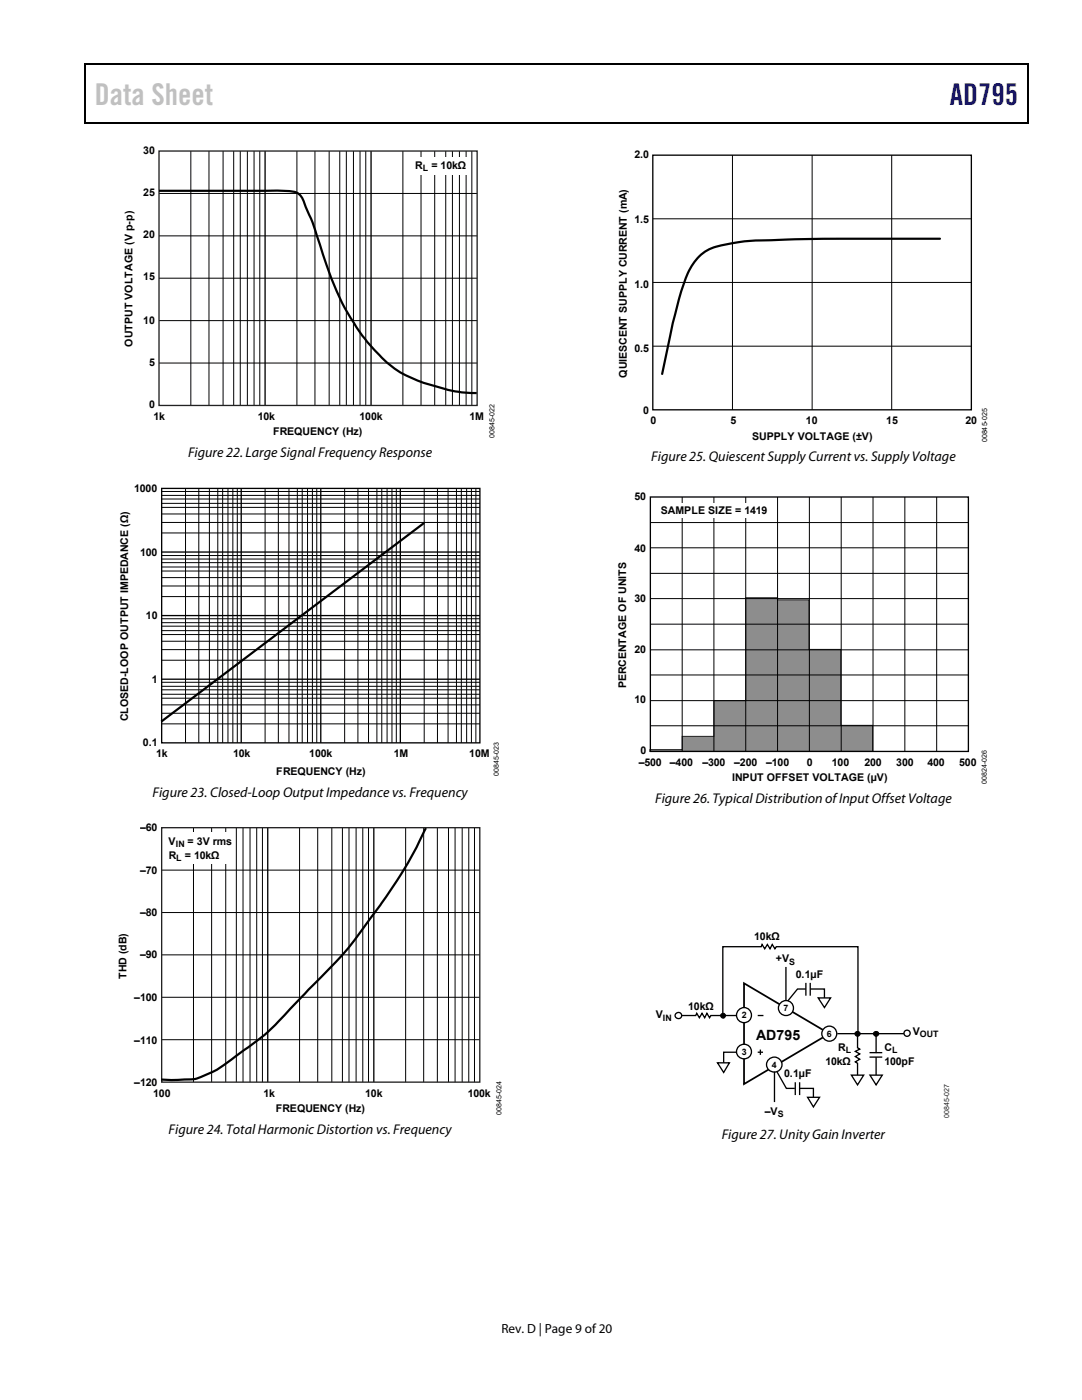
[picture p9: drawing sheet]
<svg xmlns="http://www.w3.org/2000/svg" width="216mm" height="279mm" viewBox="0 0 216 279" stroke-linecap="round" stroke-linejoin="round" font-family="sans-serif">
<path d="M16.9 12.7h.2v1h-.2zM205.1 12.7h.2v1h-.2zM205.1 12.7h.2v.3h-.2zM82.3 24.4h.2v.3h-.2zM205.1 24.4h.2v.3h-.2z" fill="#000"/>
<path d="M16.9 12.8h188.2M17 13.7v11M205.2 13.7v11M205.1 24.5h-188.2" fill="none" stroke="#000" stroke-width=".25"/>
<g fill="none" stroke="#000" stroke-width=".2">
<path d="M31.7 38.6h63.5M38.1 30.1v50.8M41.7 30.1v50.8M44.5 30.1v50.8M46.6 30.1v50.8M47.9 30.1v50.8M49.4 30.1v50.8M50.7 30.1v50.8M51.8 30.1v50.8M59.2 30.1v50.8M62.8 30.1v50.8M65.7 30.1v50.8"/>
<path d="M67.8 30.1v50.8M69.1 30.1v50.8M70.5 30.1v50.8M71.8 30.1v50.8M73 30.1v50.8M80.4 30.1v50.8M84 30.1v50.8M86.7 30.1v50.8M88.9 30.1v50.8M90.3 30.1v50.8M91.7 30.1v50.8M93 30.1v50.8"/>
<path d="M94.1 30.1v50.8M31.7 55.5h63.5M31.7 47.1h63.5M31.7 72.5h63.5M31.7 64h63.5"/>
</g>
<path d="M52.9 30.1v50.8M74 30.1v50.8" fill="none" stroke="#000" stroke-width=".26"/>
<path d="M82.1 31.3h11.6v3.5h-11.6z" fill="#fff"/>
<path d="M31.7 30.1h63.5v50.8h-63.5z" fill="none" stroke="#231f20" stroke-width=".26"/>
<path d="M31.7 38.1h20.2a29 29 0 0 1 7.2 .3l1 .8 .6 1.3a117.4 117.4 0 0 1 4.6 12.8 45 45 0 0 0 12.1 19.2 26.2 26.2 0 0 0 10.7 4.9l3.8 .9 3.2 .1M84.6 104.4l-52.4 39.6" fill="none" stroke="#000" stroke-width=".44"/>
<path d="M32.3 97.5h63.5v50.8h-63.5zM48.1 97.5v50.8M64 97.5v50.8M79.9 97.5v50.8M32.3 110.2h63.5M32.3 122.9h63.5M32.3 135.6h63.5M53.4 165.2v50.8M74.6 165.2v50.8" fill="none" stroke="#000" stroke-width=".26"/>
<g fill="none" stroke="#000" stroke-width=".2">
<path d="M32.3 99.6h63.5M32.3 98.9h63.5M32.3 98.1h63.5M37 97.5v50.8M39.7 97.5v50.8M41.8 97.5v50.8M43.5 97.5v50.8M44.4 97.5v50.8M45.5 97.5v50.8M46.5 97.5v50.8M47.3 97.5v50.8M52.9 97.5v50.8"/>
<path d="M55.5 97.5v50.8M57.7 97.5v50.8M59.3 97.5v50.8M60.3 97.5v50.8M61.4 97.5v50.8M62.3 97.5v50.8M63.2 97.5v50.8M68.8 97.5v50.8M71.4 97.5v50.8M73.5 97.5v50.8M75.2 97.5v50.8M76.2 97.5v50.8"/>
<path d="M77.2 97.5v50.8M78.2 97.5v50.8M79.1 97.5v50.8M84.6 97.5v50.8M87.3 97.5v50.8M89.4 97.5v50.8M91.1 97.5v50.8M92.1 97.5v50.8M93.1 97.5v50.8M94.1 97.5v50.8M95 97.5v50.8M32.3 106.4h63.5"/>
<path d="M32.3 104.3h63.5M32.3 102.6h63.5M32.3 101.3h63.5M32.3 100.5h63.5M32.3 119.1h63.5M32.3 116.9h63.5M32.3 115.3h63.5M32.3 114h63.5M32.3 113.2h63.5M32.3 112.3h63.5M32.3 111.6h63.5M32.3 110.9h63.5"/>
<path d="M32.3 131.8h63.5M32.3 129.6h63.5M32.3 128h63.5M32.3 126.6h63.5M32.3 125.9h63.5M32.3 125h63.5M32.3 124.3h63.5M32.3 123.5h63.5M32.3 139.3h63.5M32.3 138.6h63.5M32.3 137.7h63.5M32.3 137h63.5"/>
<path d="M32.3 136.2h63.5M32.3 144.5h63.5M32.3 142.3h63.5M32.3 140.7h63.5M32.3 173.7h63.4M38.6 165.2v50.8M42.2 165.2v50.8M45 165.2v50.8M47.2 165.2v50.8M48.5 165.2v50.8M49.9 165.2v50.8M51.2 165.2v50.8"/>
<path d="M52.4 165.2v50.8M59.8 165.2v50.8M63.4 165.2v50.8M66.2 165.2v50.8M68.3 165.2v50.8M69.6 165.2v50.8M71.1 165.2v50.8M72.4 165.2v50.8M73.5 165.2v50.8M80.9 165.2v50.8M84.5 165.2v50.8M87.3 165.2v50.8"/>
<path d="M89.5 165.2v50.8M90.8 165.2v50.8M92.2 165.2v50.8M93.5 165.2v50.8M94.7 165.2v50.8M32.3 199h63.4M32.3 190.6h63.4M32.3 182.1h63.4M32.3 207.5h63.4"/>
</g>
<path d="M32.9 166.2h13.5v6.3h-13.5z" fill="#fff"/>
<path d="M32.3 165.2h63.4v50.8h-63.4z" fill="none" stroke="#231f20" stroke-width=".26"/>
<path d="M187.6 47.6l-30.1 .2a70.5 70.5 0 0 0-12.2 .9 9.1 9.1 0 0 0-6.8 3.7 29.1 29.1 0 0 0-3.7 9.8l-.6 2.3-2.1 10.1M85 165.3l-.1 .1a99.7 99.7 0 0 1-12.3 19.7 91.9 91.9 0 0 1-11.6 13.1l-2.4 2.4a49.7 49.7 0 0 1-11.5 10.2 19.6 19.6 0 0 1-8.8 4.6l-3.7 .1-2.4-.1" fill="none" stroke="#000" stroke-width=".44"/>
<path d="M130.3 31h63.5v50.8h-63.5z" fill="none" stroke="#000" stroke-width=".26"/>
<path d="M146.2 31v50.8M162.1 31v50.8M177.9 31v50.8M130.3 56.4h63.5M130.3 43.7h63.5M130.3 69.1h63.5" fill="none" stroke="#000" stroke-width=".2"/>
<path d="M148.8 119.3h6.4v.4h6.2v9.9h6.4v15.2h6.3v5.2h-44.4v-.4h6.4v-2.6h6.4v-7.2h6.3z" fill="#8d8d8d" stroke="#231f20" stroke-width=".2"/>
<path d="M129.8 99.2h63.4v50.8h-63.4z" fill="none" stroke="#000" stroke-width=".26"/>
<g fill="none" stroke="#000" stroke-width=".2">
<path d="M136.1 99.2v50.8M142.5 99.2v50.8M148.8 99.2v50.8M155.2 99.2v50.8M161.5 99.2v50.8M167.9 99.2v50.8M174.2 99.2v50.8M180.6 99.2v50.8M186.9 99.2v50.8M129.8 119.5h63.4M129.8 114.4h63.4M129.8 109.3h63.4"/>
<path d="M129.8 104.3h63.4M129.8 139.8h63.4M129.8 134.7h63.4M129.8 129.7h63.4M129.8 124.6h63.4M129.8 144.8h63.4"/>
</g>
<g fill="#fff">
<path d="M131.1 100.3h22.7v3h-22.7z"/>
<path d="M144.4 210h2.6l-2.6 2.1z"/>
</g>
<path d="M147 210h-2.6v2.1" fill="none" stroke="#000" stroke-width=".26"/>
<path d="M143.2 212.1h2.3l-1.1 1.9z" fill="#fff" stroke="#000" stroke-width=".26"/>
<path d="M148.5 196.2l17 10.1-17 10z" fill="none" stroke="#000" stroke-width=".35"/>
<path d="M151.2 210h1.1M151.2 202.7h1.1M151.7 209.5v1M167.1 206.3h13.4" fill="none" stroke="#000" stroke-width=".26"/>
<g fill="#fff" stroke="#000" stroke-width=".26">
<circle cx="156.8" cy="201.2" r="1.49"/>
<circle cx="154.5" cy="212.5" r="1.51"/>
<circle cx="148.5" cy="209.8" r="1.47"/>
<circle cx="165.5" cy="206.3" r="1.49"/>
<circle cx="148.5" cy="202.6" r="1.49"/>
</g>
<circle cx="144.3" cy="202.7" r=".48" fill="#000" stroke="#000" stroke-width=".2"/>
<path d="M163.3 199.2h2.4l-1.2 1.9z" fill="#fff" stroke="#000" stroke-width=".26"/>
<path d="M160.7 197.4h1" fill="none" stroke="#fff" stroke-width=".35"/>
<path d="M160.8 197.4h-1.7l-1.9 2.4M160.8 196.2v2.5M161.7 196.2v2.5M161.7 197.4h2.8v1.8" fill="none" stroke="#000" stroke-width=".26"/>
<path d="M161.1 219h2.4l-1.2 1.9z" fill="#fff" stroke="#000" stroke-width=".26"/>
<path d="M158.6 217.2h1" fill="none" stroke="#fff" stroke-width=".35"/>
<path d="M155.1 214l1.8 3.2h1.7M158.7 216v2.5M159.6 217.2h2.7v1.8M159.6 216v2.5M171.1 206v3.1l.5 .3-.9 .4 .9 .5-.9 .6 .9 .5-.9 .5 .4 .3v2.6" fill="none" stroke="#000" stroke-width=".26"/>
<circle cx="171.1" cy="206.3" r=".5" fill="#000" stroke="#000" stroke-width=".2"/>
<path d="M169.9 214.6h2.4l-1.2 1.9z" fill="#fff" stroke="#000" stroke-width=".26"/>
<path d="M173.5 211h2.5M173.5 210.1h2.5M174.8 206.7v3.5M174.8 211v3.6" fill="none" stroke="#000" stroke-width=".26"/>
<circle cx="174.8" cy="206.3" r=".5" fill="#000" stroke="#000" stroke-width=".2"/>
<path d="M173.6 214.6h2.4l-1.2 1.9z" fill="#fff" stroke="#000" stroke-width=".26"/>
<path d="M135.9 202.7h2.9l.2-.5 .6 .9 .5-.9 .5 .9 .5-.9 .5 .9 .2-.4h5.2M144.2 202.8v-13.9h7.7l.2-.4 .5 .9 .5-.9 .5 .9 .5-.9 .5 .9 .3-.5h16.3v16.9" fill="none" stroke="#000" stroke-width=".26"/>
<g fill="#fff" stroke="#000" stroke-width=".26">
<circle cx="135.4" cy="202.7" r=".63"/>
<circle cx="181" cy="206.2" r=".62"/>
</g>
<path d="M156.8 193v6.7M154.5 213.9v6" fill="none" stroke="#000" stroke-width=".26"/>
<text font-size="6" fill="#c0c0c0" x="18.9" y="21">Data Sheet</text>
<text font-size="6" fill="#00f" x="189.5" y="21">AD795</text>
<g font-size="2.8">
<text x="37.5" y="91.2">Figure 22. Large Signal Frequency Response</text>
<text x="129.9" y="92">Figure 25. Quiescent SupplyCurrent vs. Supply Voltage</text>
<text x="30.4" y="159.1">Figure 23. Closed-Loop Output Impedance vs. Frequency</text>
<text x="130.7" y="160.2">Figure 26. Typical Distribution of Input Offset Voltage</text>
<text x="150.9" y="207.6">AD795</text>
<text x="33.7" y="226.2">Figure 24. Total Harmonic Distortion vs. Frequency</text>
<text x="144" y="227.4">Figure 27. Unity Gain Inverter</text>
</g>
<text font-size="2.6" x="100.1" y="266">Rev. D | Page 9 of 20</text>
<g font-size="2.1">
<text x="28.6" y="30.8">30</text>
<text x="82.8" y="33.6">R</text>
<text x="86.1" y="33.6">= 10kΩ</text>
<text x="126.6" y="31.6">2.0</text>
<text x="28.6" y="39.1">25</text>
<text x="28.6" y="47.5">20</text>
<text x="126.6" y="44.5">1.5</text>
<text x="28.6" y="55.9">15</text>
<text x="126.6" y="57.4">1.0</text>
<text x="28.6" y="64.6">10</text>
<text x="26.4" y="69.2" transform="rotate(-90 26.4 69.2)">OUTPUT VOLTAGE (V p-p)</text>
<text x="126.6" y="70.2">0.5</text>
<text x="29.8" y="73">5</text>
<text x="125.1" y="75.4" transform="rotate(-90 125.1 75.4)">QUIESCENT SUPPLY CURRENT (mA)</text>
<text x="29.8" y="81.5">0</text>
<text x="30.6" y="83.8">1k</text>
<text x="51.4" y="83.8">10k</text>
<text x="71.7" y="83.8">100k</text>
<text x="93.7" y="83.8">1M</text>
<text x="128.3" y="82.6">0</text>
<text x="54.5" y="86.9">FREQUENCY (Hz)</text>
<text x="129.8" y="84.6">0</text>
<text x="145.8" y="84.6">5</text>
<text x="150.1" y="87.7">SUPPLY VOLTAGE (±V)</text>
<text x="160.8" y="84.6">10</text>
<text x="176.8" y="84.6">15</text>
<text x="192.6" y="84.6">20</text>
<text x="26.8" y="98.2">1000</text>
<text x="126.6" y="99.8">50</text>
<text x="131.9" y="102.5">SAMPLE SIZE = 1419</text>
<text x="28" y="111">100</text>
<text x="126.6" y="110.1">40</text>
<text x="29.1" y="123.6">10</text>
<text x="126.6" y="120.2">30</text>
<text x="126.6" y="130.3">20</text>
<text x="30.3" y="136.3">1</text>
<text x="125" y="137.4" transform="rotate(-90 125 137.4)">PERCENTAGE OF UNITS</text>
<text x="25.6" y="144" transform="rotate(-90 25.6 144)">CLOSED-LOOP OUTPUT IMPEDANCE (Ω)</text>
<text x="126.6" y="140.3">10</text>
<text x="28.5" y="148.9">0.1</text>
<text x="31.2" y="151.1">1k</text>
<text x="46.5" y="151.1">10k</text>
<text x="55.1" y="154.7">FREQUENCY (Hz)</text>
<text x="61.7" y="151.1">100k</text>
<text x="78.6" y="151.1">1M</text>
<text x="93.6" y="151.1">10M</text>
<text x="127.5" y="152.8">–500</text>
<text x="127.8" y="150.5">0</text>
<text x="133.7" y="152.8">–400</text>
<text x="140.2" y="152.8">–300</text>
<text x="146.1" y="155.9">INPUT OFFSET VOLTAGE (µV)</text>
<text x="146.5" y="152.8">–200</text>
<text x="152.9" y="152.8">–100</text>
<text x="161" y="152.8">0</text>
<text x="166" y="152.8">100</text>
<text x="172.5" y="152.8">200</text>
<text x="178.8" y="152.8">300</text>
<text x="185.1" y="152.8">400</text>
<text x="191.4" y="152.8">500</text>
<text x="28" y="165.9">–60</text>
<text x="33.7" y="168.6">V</text>
<text x="33.7" y="171.4">R</text>
<text x="36.9" y="171.4">= 10kΩ</text>
<text x="37.4" y="168.6">= 3V rms</text>
<text x="28" y="174.5">–70</text>
<text x="28" y="182.9">–80</text>
<text x="28" y="191.3">–90</text>
<text x="150.5" y="187.6">10kΩ</text>
<text x="25.2" y="195.4" transform="rotate(-90 25.2 195.4)">THD (dB)</text>
<text x="154.8" y="192">+V</text>
<text x="158.8" y="195.2">0.1µF</text>
<text x="26.8" y="199.7">–100</text>
<text x="130.9" y="203.2">V</text>
<text x="137.3" y="201.5">10kΩ</text>
<text x="26.8" y="208.3">–110</text>
<text x="167.2" y="209.7">R</text>
<text x="176.5" y="209.7">C</text>
<text x="182.1" y="206.5">V</text>
<text x="156.5" y="215">0.1µF</text>
<text x="164.7" y="212.5">10kΩ</text>
<text x="176.5" y="212.5">100pF</text>
<text x="26.8" y="216.7">–120</text>
<text x="30.6" y="218.8">100</text>
<text x="52.6" y="218.8">1k</text>
<text x="55" y="221.9">FREQUENCY (Hz)</text>
<text x="72.9" y="218.8">10k</text>
<text x="93.3" y="218.8">100k</text>
<text x="152.6" y="222.4">–V</text>
</g>
<g font-size="1.8">
<text x="84.4" y="34.2">L</text>
<text x="35.1" y="169.1">IN</text>
<text x="35.2" y="171.9">L</text>
<text x="157.5" y="192.5">S</text>
<text x="132.3" y="203.7">IN</text>
<text x="148" y="203.2">2</text>
<text x="156.4" y="201.8">7</text>
<text x="165" y="206.9">6</text>
<text x="183.5" y="207">OUT</text>
<text x="148" y="210.5">3</text>
<text x="154" y="213.1">4</text>
<text x="168.8" y="210.2">L</text>
<text x="178" y="210.2">L</text>
<text x="155.2" y="223">S</text>
</g>
<g font-size="1.4">
<text x="98.7" y="87.5" transform="rotate(-90 98.7 87.5)">00845-022</text>
<text x="197" y="88.3" transform="rotate(-90 197 88.3)">00845-025</text>
<text x="99.6" y="154.8" transform="rotate(-90 99.6 154.8)">00845-023</text>
<text x="196.9" y="156.5" transform="rotate(-90 196.9 156.5)">00824-026</text>
<text x="100.1" y="222.5" transform="rotate(-90 100.1 222.5)">00845-024</text>
</g>
<text font-size="1.4" fill="#231f20" x="189.4" y="223.1" transform="rotate(-90 189.4 223.1)">00845-027</text>
</svg>
